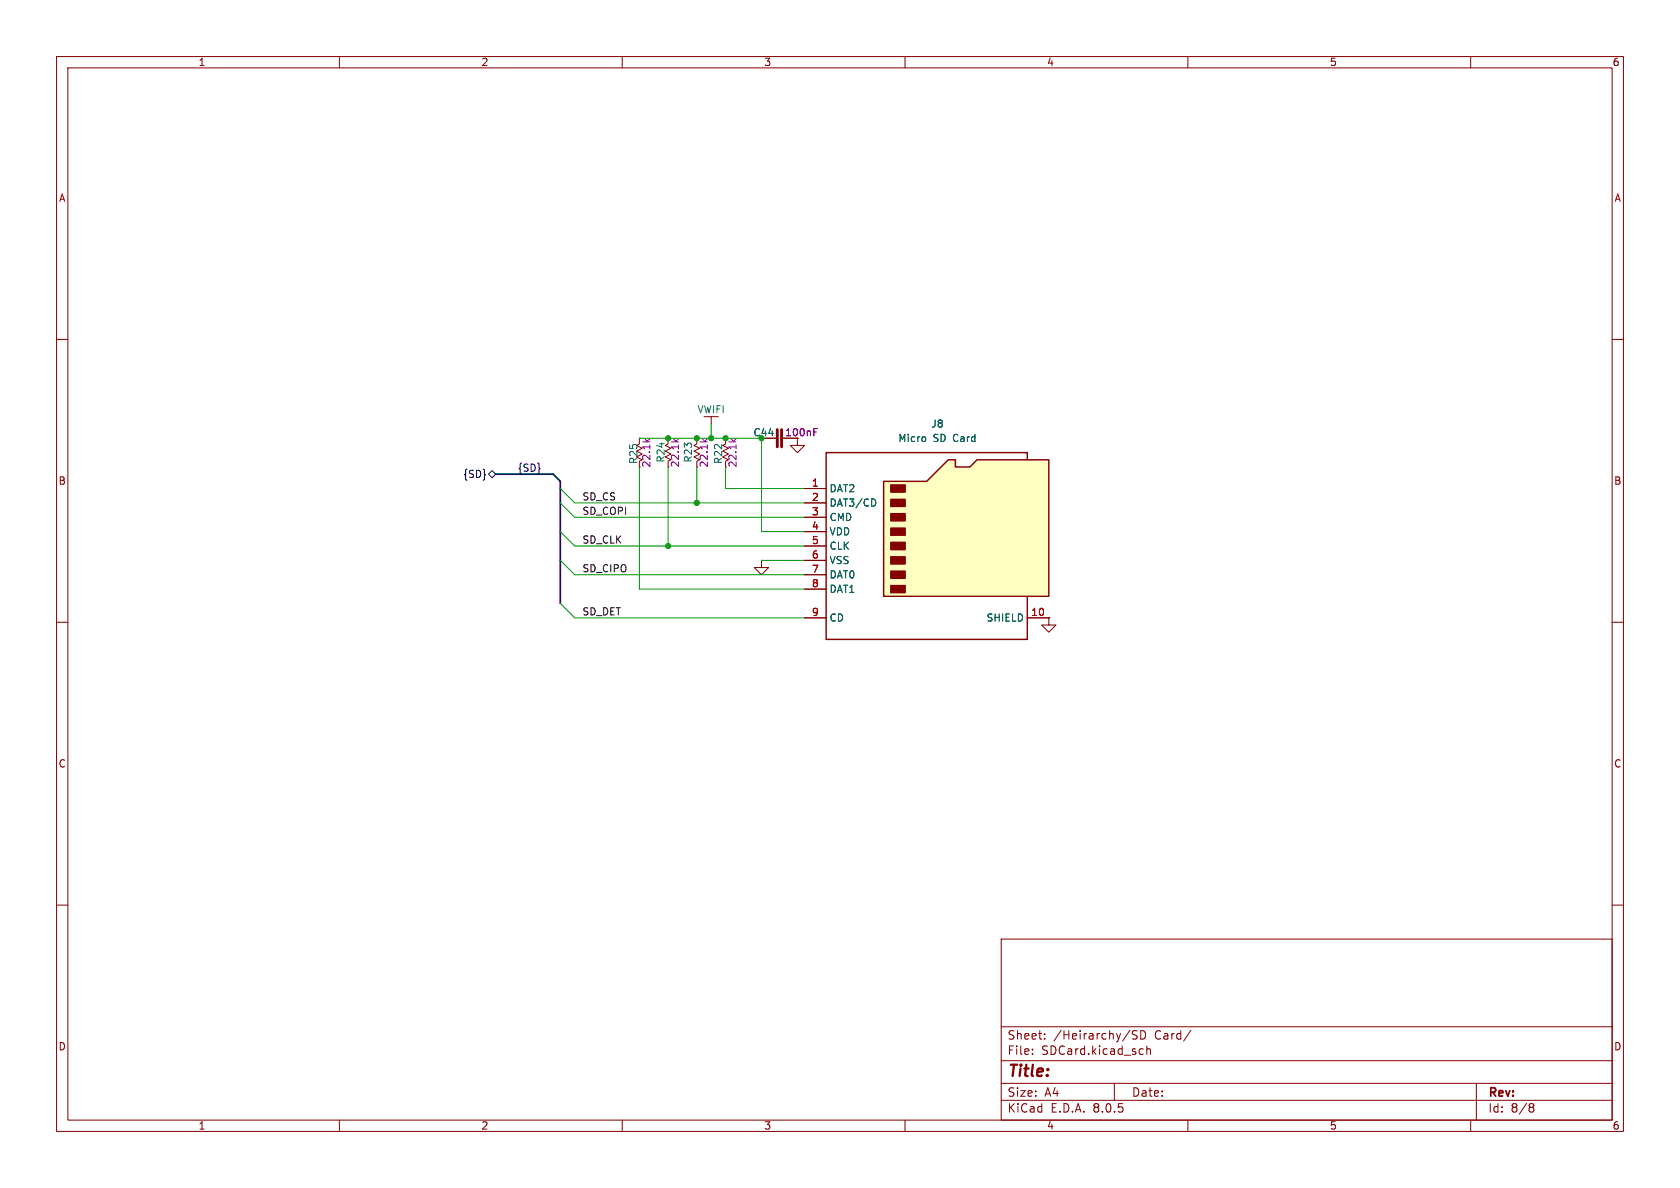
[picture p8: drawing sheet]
<svg xmlns="http://www.w3.org/2000/svg" width="297mm" height="210mm" viewBox="0 0 297 210" stroke-linecap="round" stroke-linejoin="round" font-family="sans-serif">
<g fill="none" stroke="#840000" stroke-width=".18">
<path d="M10 10h277v190h-277zM12 12h273v186h-273zM60 10v2M110 10v2M160 10v2M210 10v2M260 10v2M10 60h2M285 60h2M113 77.5v1l-.5 .2 1 .5-1 .6 1 .5-1 .5 1 .5-.5 .2v1.1M113 77.5h.1M118.1 77.5v1l-.5 .2 1 .5-1 .6 1 .5-1 .5 1 .5-.5 .2v1.1"/>
<path d="M118.1 77.5h.1M123.2 77.5v1l-.5 .2 1 .5-1 .6 1 .5-1 .5 1 .5-.5 .2v1.1M123.2 77.5h.1M125.7 73.7v1.2M128.3 77.5v1l-.5 .2 1 .5-1 .6 1 .5-1 .5 1 .5-.5 .2v1.1M128.3 77.5h.1M141 77.5v1.2h1.2l-1.2 1.3-1.3-1.3h1.3M118.1 82.6h.1M123.2 82.6h.1M134.6 99.1v1.2h1.3l-1.3 1.3-1.3-1.3h1.3M134.6 99.1h.1M10 110h2"/>
<path d="M285 110h2M10 160h2M285 160h2M177 166h108v32h-108zM60 198v2M110 198v2M160 198v2M177 194.5h108M177 191.5h108M177 187.5h108M177 181.5h108M182.5 186.3v.1"/>
<path d="M182.5 185.5v.1M184.7 183.6v.1M184.7 182.8v.1M197 191.5v3M201 182.3l-.5-.1-.3 .3 .1 .3 .7 .3v.5l-.3 .1-.5-.1M201.7 182.2a.76 .76 0 0 1 .8 .7 .76 .76 0 0 1-.8 .8zM202 185.4l.1 .1M202.1 186.3l-.1 .1M202.7 184.9v1.5M202.7 185.5l.3-.1 .3 .1 .1 .9M210 198v2M210.5 182.1l-1.3 2"/>
<path d="M260 198v2M261 191.5v6.5M270.6 195.1h.3l.3 .3-.3 .3M270.6 195.7h.3M270.9 195.7l.2 .2 .1 .4-.3 .3h-.3"/>
</g>
<path d="M114 77.6l.5 .5M114.9 77.6l-.5 .4M119.1 77.6l.5 .5M120 77.6l-.5 .4M124.2 77.6l.5 .5M125 77.6l-.4 .4M129.3 77.6l.5 .5M130.1 77.6l-.5 .4" fill="none" stroke="#840084" stroke-width=".18"/>
<path d="M156.2 85.1h7.6l3.8-3.8h1.3v1.3h2.5l1.3-1.3h12.7v24.1h-29.2z" fill="#ffffc2"/>
<g fill="#840000" stroke="#840000" stroke-width=".25">
<path d="M157.5 103.5h2.5v1.3h-2.5z"/>
<path d="M157.5 101h2.5v1.2h-2.5z"/>
<path d="M157.5 98.4h2.5v1.3h-2.5z"/>
<path d="M157.5 95.9h2.5v1.3h-2.5z"/>
<path d="M157.5 93.3h2.5v1.3h-2.5z"/>
<path d="M157.5 90.8h2.5v1.3h-2.5z"/>
<path d="M157.5 88.3h2.5v1.2h-2.5z"/>
<path d="M157.5 85.7h2.5v1.3h-2.5z"/>
</g>
<path d="M156.2 85.1h7.6l3.8-3.8h1.3v1.3h2.5l1.3-1.3h12.7v24.1h-29.2zM181.6 81.3v-1.3h-35.6v33h35.6v-7.6" fill="none" stroke="#840000" stroke-width=".25"/>
<g fill="none" stroke="#840000" stroke-width=".18">
<path d="M134.6 77.5h2.6M138.2 77.5h2.8M142.2 86.4h3.8M142.2 88.9h3.8M142.2 91.4h3.8M142.2 94h3.8M142.2 96.5h3.8M142.2 99.1h3.8M142.2 109.2h3.8M142.2 101.6h3.8M142.2 104.1h3.8M181.6 109.2h3.8"/>
<path d="M185.4 109.2v1.3h1.3l-1.3 1.3-1.3-1.3h1.3M185.4 109.2h.1"/>
</g>
<path d="M163.6 77.3v.6M154.6 88.3l.2 .5-.2 .6" fill="none" stroke="#006464" stroke-width=".18"/>
<path d="M137.4 75.9v3.1M138.2 75.9v3.1" fill="none" stroke="#840000" stroke-width=".51"/>
<path d="M143.9 76.4h.4M143.9 75.8h.6" fill="none" stroke="#840084" stroke-width=".18"/>
<path d="M86.4 83.8l.6-.6 .6 .6-.6 .7z" fill="none" stroke="#000084" stroke-width=".18"/>
<path d="M87.6 83.8h10.2l1.3 1.3v21.6" fill="none" stroke="#000084" stroke-width=".3"/>
<path d="M113 77.5h21.6v16.5h7.6M125.7 74.9v2.6M99.1 88.9l2.5 2.5h40.6M99.1 99.1l2.5 2.5h40.6M99.1 86.4l2.5 2.5h40.6M99.1 94l2.5 2.5h40.6M113 82.6v21.5h29.2M118.1 82.6v13.9M123.2 82.6v6.3M128.3 82.6v3.8h13.9M134.6 99.1h7.6M99.1 106.7l2.5 2.5h40.6" fill="none" stroke="#009600" stroke-width=".18"/>
<g fill="#009600" stroke="#009600" stroke-width=".18">
<circle cx="123.2" cy="88.9" r=".46"/>
<circle cx="118.1" cy="96.5" r=".46"/>
<circle cx="118.1" cy="77.5" r=".46"/>
<circle cx="123.2" cy="77.5" r=".46"/>
<circle cx="128.3" cy="77.5" r=".46"/>
<circle cx="125.7" cy="77.5" r=".46"/>
</g>
<text font-size="2.8" fill="#840000" x="178" y="190.9">Title:</text>
<g font-size="2.1" fill="#840000">
<text x="178" y="184">Sheet:</text>
<text x="186.2" y="184">/Heirarchy/SD</text>
<text x="204.2" y="184">Card/</text>
<text x="178" y="186.7">File:</text>
<text x="184.1" y="186.7">SDCard.kicad_sch</text>
<text x="178" y="196.9">KiCad</text>
<text x="178" y="194.1">Size:</text>
<text x="184.7" y="194.1">A4</text>
<text x="185.7" y="196.9">E.D.A.</text>
<text x="193.3" y="196.9">8.0.5</text>
<text x="200" y="194.1">Date:</text>
<text x="263" y="194.3">Rev:</text>
<text x="263" y="196.9">Id:</text>
<text x="267.1" y="196.9">8/8</text>
</g>
<g font-size="1.8" fill="#840000">
<text x="35" y="11.9">1</text>
<text x="85" y="11.9">2</text>
<text x="135" y="11.9">3</text>
<text x="185" y="11.9">4</text>
<text x="235" y="11.9">5</text>
<text x="285" y="11.9">6</text>
<text x="10.3" y="35.9">A</text>
<text x="285.3" y="35.9">A</text>
<text x="10.3" y="85.9">B</text>
<text x="285.3" y="85.9">B</text>
<text x="10.3" y="135.9">C</text>
<text x="285.3" y="135.9">C</text>
<text x="10.3" y="185.9">D</text>
<text x="285.3" y="185.9">D</text>
<text x="35" y="199.9">1</text>
<text x="85" y="199.9">2</text>
<text x="135" y="199.9">3</text>
<text x="185" y="199.9">4</text>
<text x="235" y="199.9">5</text>
<text x="285" y="199.9">6</text>
</g>
<g font-size="1.8" fill="#006464">
<text x="123.2" y="73.3">VWIFI</text>
<text x="164.5" y="75.8">J8</text>
<text x="112.9" y="82.1" transform="rotate(-90 112.9 82.1)">R25</text>
<text x="117.7" y="81.9" transform="rotate(-90 117.7 81.9)">R24</text>
<text x="122.5" y="81.9" transform="rotate(-90 122.5 81.9)">R23</text>
<text x="127.9" y="82.1" transform="rotate(-90 127.9 82.1)">R22</text>
<text x="158.7" y="78.3">Micro</text>
<text x="165" y="78.3">SD Card</text>
<text x="146.6" y="87.2">DAT2</text>
<text x="146.6" y="89.8">DAT3/CD</text>
<text x="146.6" y="92.3">CMD</text>
<text x="146.6" y="94.8">VDD</text>
<text x="146.6" y="97.4">CLK</text>
<text x="146.6" y="99.9">VSS</text>
<text x="146.6" y="102.5">DAT0</text>
<text x="146.6" y="105">DAT1</text>
<text x="146.6" y="110.1">CD</text>
<text x="174.3" y="110.1">SHIELD</text>
</g>
<text font-size="1.8" fill="#009600" x="133.1" y="77.3">C44</text>
<g font-size="1.8" fill="#840084">
<text x="138.7" y="77.3">100nF</text>
<text x="115.2" y="82.7" transform="rotate(-90 115.2 82.7)">22.1k</text>
<text x="120.2" y="82.7" transform="rotate(-90 120.2 82.7)">22.1k</text>
<text x="125.3" y="82.7" transform="rotate(-90 125.3 82.7)">22.1k</text>
<text x="130.4" y="82.7" transform="rotate(-90 130.4 82.7)">22.1k</text>
</g>
<g font-size="1.8" fill="#000084">
<text x="91.4" y="83.5">{SD}</text>
<text x="81.8" y="84.7">{SD}</text>
</g>
<g font-size="1.8" fill="#0f0f0f">
<text x="102.9" y="88.6">SD_CS</text>
<text x="102.9" y="91.1">SD_COPI</text>
<text x="102.9" y="96.2">SD_CLK</text>
<text x="102.9" y="101.3">SD_CIPO</text>
<text x="102.9" y="108.9">SD_DET</text>
</g>
<g font-size="1.8" fill="#a90000">
<text x="143.4" y="86.1">1</text>
<text x="143.4" y="88.6">2</text>
<text x="143.4" y="91.2">3</text>
<text x="143.4" y="93.7">4</text>
<text x="143.4" y="96.3">5</text>
<text x="143.4" y="98.8">6</text>
<text x="143.4" y="101.3">7</text>
<text x="143.4" y="103.9">8</text>
<text x="143.4" y="109">9</text>
<text x="182.2" y="109">10</text>
</g>
</svg>
